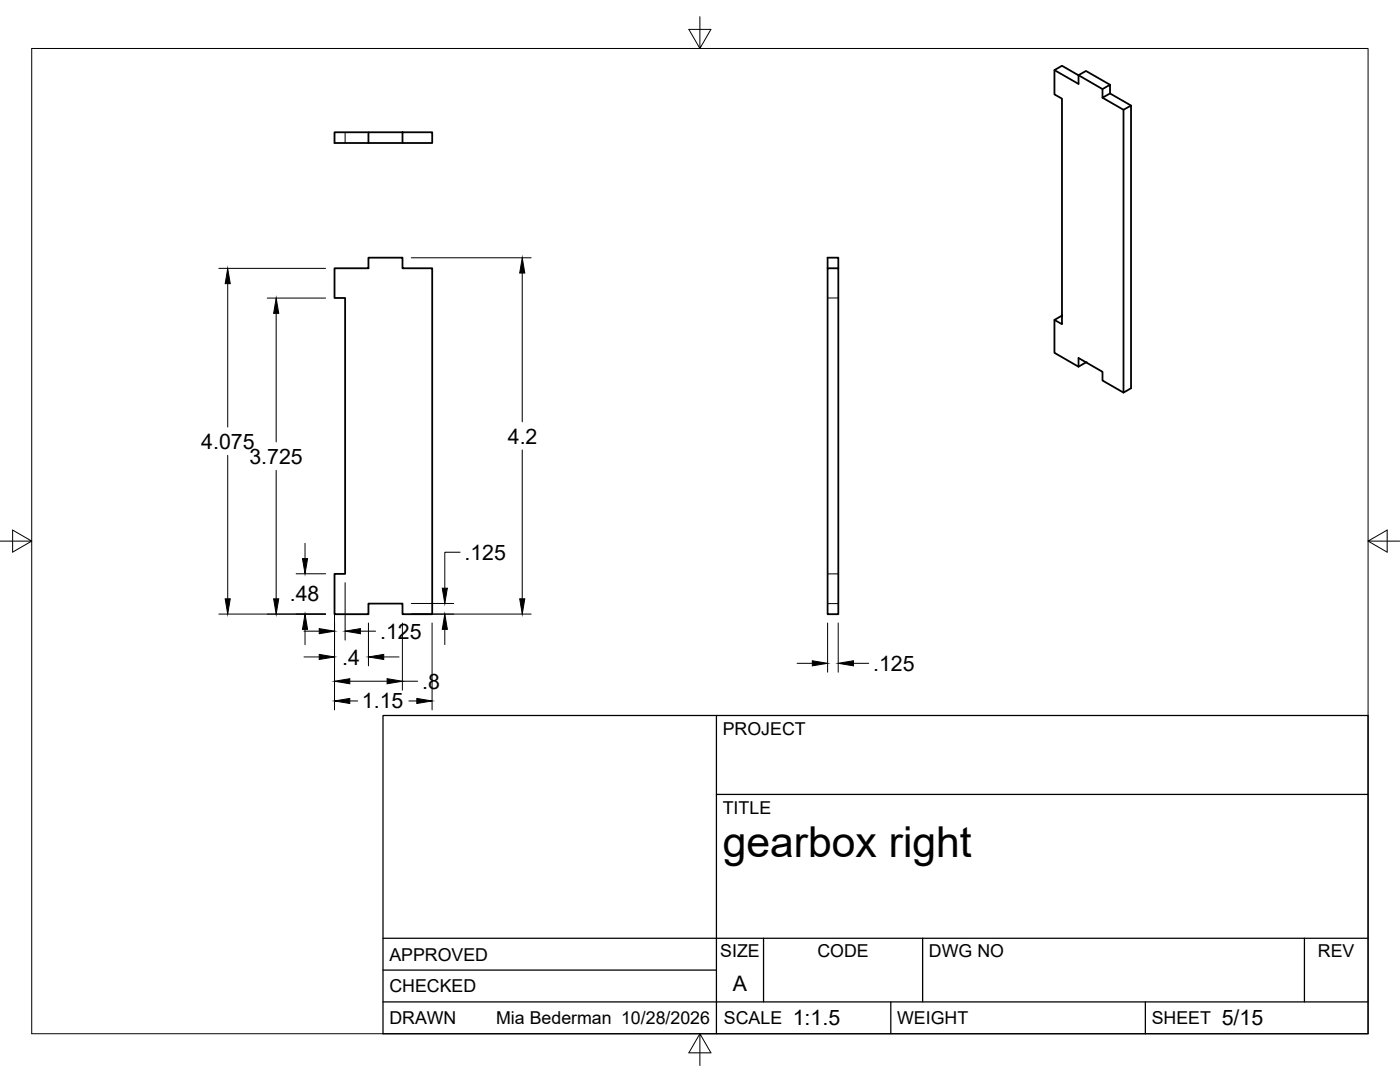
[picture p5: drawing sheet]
<svg xmlns="http://www.w3.org/2000/svg" width="279mm" height="216mm" viewBox="0 0 279 216" stroke-linecap="round" stroke-linejoin="round" font-family="sans-serif">
<!-- layer: Visible -->
<path d="M210.4 14l4.8 2.7v-1.7l1.5-.8 4.8 2.7M220 19.5l4.2 2.4 1.5-.8v56.4l-1.5 .8-4.2-2.4v-1.7l-4.8-2.8v1.8M220 17.8v1.7l1.5-.9 4.2 2.5M221.5 18.6v-1.7l-1.5 .9-8.1-4.7-1.5 .9v4.8l1.5 .9v45l-1.5-.9 1.5-.8M73.5 26.4h-6.7v2.1h13.5M80.3 26.4h6v2.1h-6zM80.3 26.4h-6.8v2.1M224.2 21.9v56.4M66.8 53.5h6.7v-2.1h6.8v2.1h6v69.1h-6v-2.2h-6.8v2.2h-6.7v-8.1h2.1v-55h-2.1zM165.2 53.5h2.1v69.1h-2.1zM165.2 53.5v-2.1h2.1v2.1M210.4 63.8v6.6l4.8 2.8 1.5-.9" fill="none" stroke="#000" stroke-width=".36"/>
<!-- layer: Hidden -->
<path d="M68.9 26.4v2.1M165.2 59.5h2.1M165.2 114.5h2.1M165.2 120.4h2.1" fill="none" stroke="#000" stroke-width=".2"/>
<!-- layer: Visible -->
<circle cx="216.7" cy="72.3" r=".18" fill="#000"/>
<!-- layer: Border -->
<path d="M6.3 9.7h266.7v196.6h-266.7zM139.7 3.3v6.4l2.2-3.8h-4.4l2.2 3.8M0 108h6.3l-3.8-2.2v4.4l3.8-2.2M273 108l3.8 2.2v-4.4l-3.8 2.2h6.4M139.7 206.3l-2.2 3.8h4.4l-2.2-3.8v6.3" fill="none" stroke="#000" stroke-width=".2"/>
<!-- layer: Titleblock -->
<path d="M76.4 142.8h196.6v63.5h-196.6zM143 158.5h130M143 142.8v63.5M76.4 199.9h196.6M76.4 193.6h66.6M76.4 187.2h196.6M152.4 187.2v12.7M177.8 199.9v6.4M184.1 187.2v12.7M228.6 199.9v6.4M260.3 187.2v12.7" fill="none" stroke="#000" stroke-width=".25"/>
<!-- layer: FD_Dimensions -->
<g fill="none" stroke="#000" stroke-width=".2">
<path d="M43.7 53.6h21.3M45.4 56.6v28.6M53.3 59.5h11.7M82.1 51.4h23.9M104.2 54.5v29.7M55.1 62.5v25.7M45.4 90.9v28.6M55.1 93.8v25.7M104.2 89.8v29.7M59.1 114.5h5.9M60.9 108.4v3.1M66.8 116.3v25.3"/>
<path d="M68.9 116.3v11.4M91.8 110.2h-3v7.2M43.7 122.5h21.3M60.7 131.1h3M60.7 125.9h3M60.9 125.6v3M69.8 139.9h1.6M69.8 135.9h7.5M71.9 125.9h3.1M73.5 124.3v8.6M76.6 131.1h3M80.3 124.3v13.4"/>
<path d="M80.3 135.9h3.1M81.6 139.9h1.6M82.1 122.5h23.9M82.1 120.4h8.5M86.2 124.3v17.3M88.8 125.6v3M159.1 132.4h3M165.2 124.3v9.8M167.3 124.3v9.8M170.3 132.4h3.1"/>
</g>
<g fill="#000" stroke="#000" stroke-width=".2">
<path d="M45.4 53.6l.6 3h-1.1zM104.2 51.4l.5 3.1h-1zM55.1 59.5l.5 3h-1zM44.9 119.5h1.1l-.6 3zM54.6 119.5h1l-.5 3zM60.4 111.5h1l-.5 3zM88.3 117.4h1l-.5 3zM103.7 119.5h1l-.5 3zM60.9 122.5l.5 3.1h-1zM63.7 130.6l3.1 .5-3.1 .5zM63.7 125.4l3.1 .5-3.1 .5zM66.8 139.9l3-.5v1z"/>
<path d="M66.8 135.9l3-.5v1zM68.9 125.9l3-.5v1zM73.5 131.1l3.1-.5v1zM77.3 135.4l3 .5-3 .5zM83.2 139.4l3 .5-3 .5zM88.8 122.5l.5 3.1h-1zM162.1 131.8l3.1 .6-3.1 .5zM167.3 132.4l3-.6v1.1z"/>
</g>
<text font-size="8.5" x="144.3" y="171">gearbox right</text>
<g font-size="4.3">
<text x="40.2" y="89.5">4.075</text>
<text x="101.3" y="88.5">4.2</text>
<text x="49.8" y="92.5">3.725</text>
<text x="92.7" y="111.7">.125</text>
<text x="57.8" y="120">.48</text>
<text x="75.9" y="127.4">.125</text>
<text x="68.3" y="132.6">.4</text>
<text x="84.2" y="137.4">.8</text>
<text x="174.3" y="133.9">.125</text>
<text x="72.2" y="141.4">1.15</text>
<text x="146.3" y="197.7">A</text>
<text x="158.2" y="204.6">1:1.5</text>
<text x="243.8" y="204.6">5/15</text>
</g>
<g font-size="3.5">
<text x="144.3" y="146.6">PROJECT</text>
<text x="144.3" y="162.3">TITLE</text>
<text x="77.7" y="191.7">APPROVED</text>
<text x="143.7" y="191">SIZE</text>
<text x="163.1" y="191">CODE</text>
<text x="185.4" y="191">DWG NO</text>
<text x="263" y="191">REV</text>
<text x="77.7" y="198">CHECKED</text>
<text x="77.7" y="204.4">DRAWN</text>
<text x="99" y="204.4">Mia Bederman 10/28/2026</text>
<text x="144.5" y="204.4">SCALE</text>
<text x="179" y="204.4">WEIGHT</text>
<text x="229.8" y="204.4">SHEET</text>
</g>
</svg>
